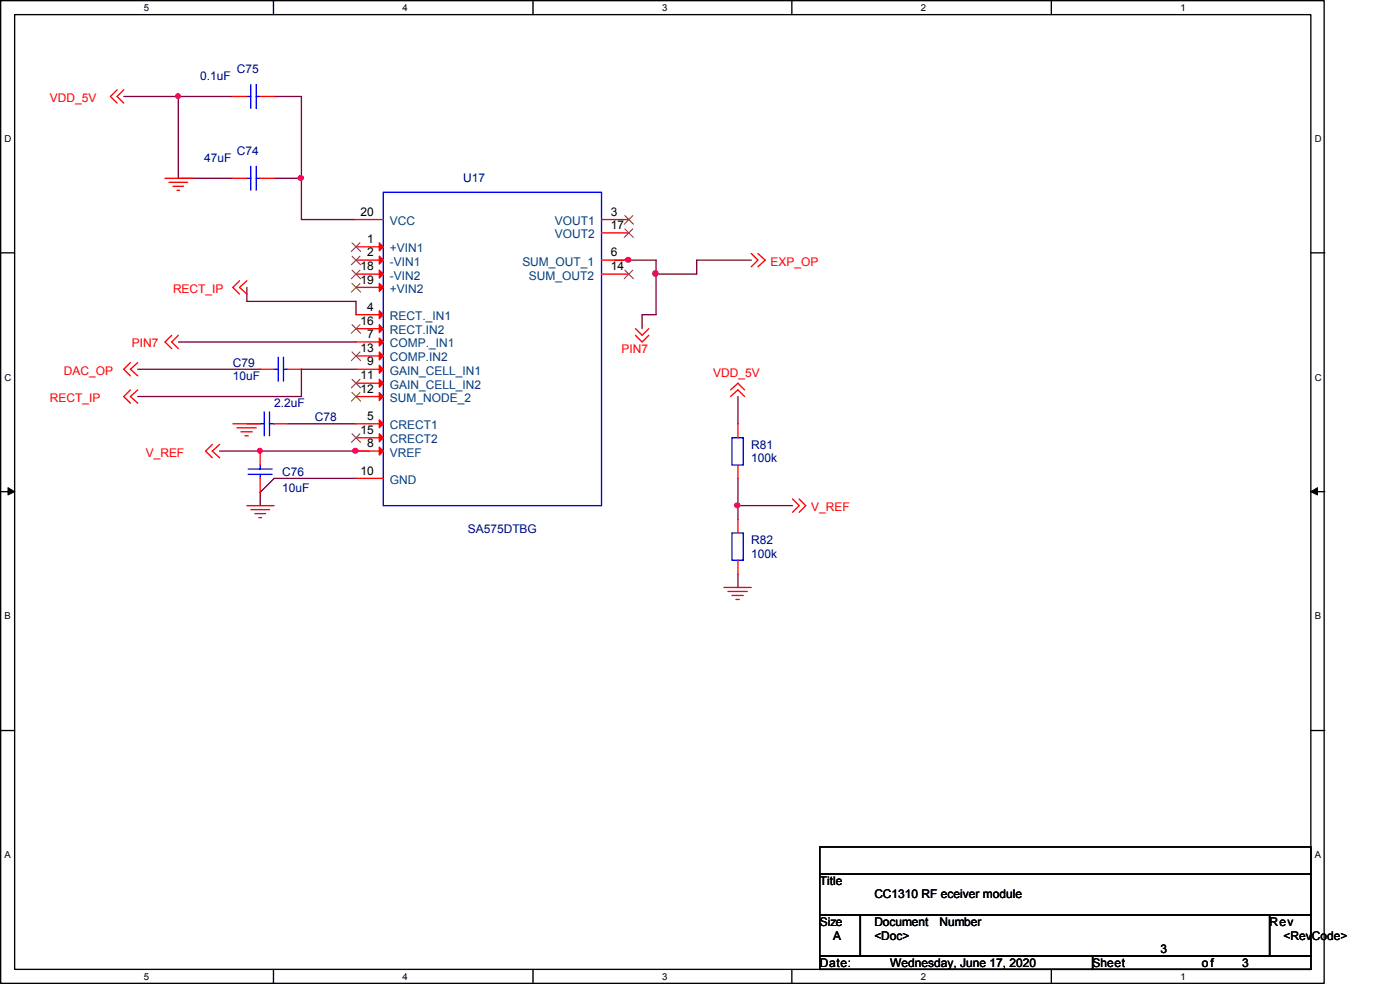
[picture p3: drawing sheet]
<svg xmlns="http://www.w3.org/2000/svg" width="297mm" height="210mm" viewBox="0 0 297 210" stroke-linecap="round" stroke-linejoin="round" font-family="sans-serif">
<path d="M.1 .1h280.8v208.5h-280.8zM3.1 3.1h275v202.5h-275z" fill="none" stroke="#000" stroke-width=".28"/>
<g fill="#fff">
<path d="M30.5 .6h1.1v2.2h-1.1z"/>
<path d="M30.5 206h1.1v2.3h-1.1z"/>
</g>
<path d="M58 .1v3M58 205.6v3" fill="none" stroke="#000" stroke-width=".28"/>
<g fill="#fff">
<path d="M85.4 .6h1.1v2.2h-1.1z"/>
<path d="M85.4 206h1.1v2.3h-1.1z"/>
</g>
<path d="M113.1 .1v3M113.1 205.6v3" fill="none" stroke="#000" stroke-width=".28"/>
<g fill="#fff">
<path d="M140.5 .6h1.1v2.2h-1.1z"/>
<path d="M140.5 206h1.1v2.3h-1.1z"/>
</g>
<path d="M168 .1v3M168 205.6v3" fill="none" stroke="#000" stroke-width=".28"/>
<g fill="#fff">
<path d="M195.4 .6h1.1v2.2h-1.1z"/>
<path d="M195.4 206h1.1v2.3h-1.1z"/>
</g>
<path d="M223 .1v3M223 205.6v3" fill="none" stroke="#000" stroke-width=".28"/>
<g fill="#fff">
<path d="M250.4 .6h1.1v2.2h-1.1z"/>
<path d="M250.4 206h1.1v2.3h-1.1z"/>
<path d="M1 28.4h1.4v2.2h-1.4z"/>
<path d="M278.9 28.4h1.5v2.2h-1.5z"/>
<path d="M1 78.9h1.4v2.2h-1.4z"/>
<path d="M278.9 78.9h1.5v2.2h-1.5z"/>
</g>
<path d="M.1 53.6h3M278.1 53.6h3" fill="none" stroke="#000" stroke-width=".28"/>
<g fill="#fff">
<path d="M1 129.6h1.3v2.2h-1.3z"/>
<path d="M278.9 129.6h1.4v2.2h-1.4z"/>
</g>
<path d="M.1 104.3h3M278.1 104.3h3" fill="none" stroke="#000" stroke-width=".28"/>
<path d="M1.7 103.4l1.4 .9-1.4 .7zM278.1 104.3l1.4-.9v1.6z" fill="#000" stroke="#000" stroke-width=".21"/>
<g fill="#fff">
<path d="M1 180.2h1.3v2.3h-1.3z"/>
<path d="M278.9 180.2h1.4v2.3h-1.4z"/>
</g>
<path d="M.1 155h3M278.1 155h3M173.9 179.7h104.2v5.7h-104.2zM173.9 185.4h104.2v8.7h-104.2zM173.9 194.1h8.6v8.7h-8.6zM182.5 194.1h86.8v8.7h-86.8zM269.3 194.1h8.8v8.7h-8.8zM173.9 202.8h57.9v2.8h-57.9zM231.8 202.8h46.3v2.8h-46.3z" fill="none" stroke="#000" stroke-width=".28"/>
<g fill="none" stroke="#800040" stroke-width=".28">
<path d="M26.3 20.5h11.5M37.8 20.5v17.3h11.6M37.8 20.5h11.6M58.2 20.5h5.7v17.3M58.2 37.8h5.7M63.9 37.8v8.8h11.6M130.4 55.2h8.8v2.9M139.2 58.1v8.7h-3v2.9M159.4 55.2h-11.6v2.9h-8.6M29.2 78.3h26M37.8 72.5h37.7M52.4 61v2.9h23.1v2.9"/>
<path d="M75.5 78.3h-11.6v5.8h-34.7M46.6 95.7h31.7M61 89.9h14.5M156.5 84.1v5.8M75.5 101.5h-17.3l-3 2.9v2.9M156.5 101.5v5.8M156.5 107.3h11.6M156.5 107.3v2.9M156.5 121.8v2.8"/>
</g>
<g fill="#f0f" stroke="#f0f" stroke-width=".28">
<circle cx="37.8" cy="20.4" r=".49"/>
<circle cx="63.8" cy="37.8" r=".53"/>
<circle cx="55.1" cy="95.6" r=".49"/>
<circle cx="75.4" cy="95.6" r=".53"/>
<circle cx="139" cy="58" r=".56"/>
<circle cx="133.3" cy="55.1" r=".53"/>
<circle cx="156.4" cy="107.2" r=".53"/>
</g>
<g fill="none" stroke="#f00" stroke-width=".28">
<path d="M24.8 19.1l-1.4 1.4 1.4 1.4M26.3 19.1l-1.5 1.4 1.5 1.4M35 37.8h5.8M35.9 38.7h3.9M36.7 39.5h2.3M49.4 20.5h3M49.4 37.8h3M55.2 20.5h3M55.2 37.8h3M37.5 40.4h.6M50.8 59.6l-1.4 1.4 1.4 1.4M52.4 59.6l-1.6 1.4 1.6 1.4"/>
<path d="M75.5 52.4h5.8M75.5 55.2h5.8M75.5 58.1h5.8M75.5 46.6h5.8M127.6 46.6h5.8M127.6 55.2h5.8M127.6 58.1h5.8M127.6 49.4h5.8M159.4 53.8l1.4 1.4-1.4 1.4M160.8 53.8l1.5 1.4-1.5 1.4M27.7 76.9l-1.4 1.4 1.4 1.4M29.2 76.9l-1.5 1.4 1.5 1.4"/>
<path d="M36.4 71.1l-1.4 1.4 1.4 1.5M37.8 71.1l-1.4 1.4 1.4 1.5M55.2 78.3h3M61 78.3h2.9M75.5 66.8h5.8M75.5 72.5h5.8M75.5 78.3h5.8M75.5 75.5h5.8M75.5 69.7h5.8M75.5 61h5.8M134.8 71.1l1.4 1.4 1.4-1.4M134.8 69.7l1.4 1.4 1.4-1.4"/>
<path d="M27.7 82.7l-1.4 1.4 1.4 1.4M29.2 82.7l-1.5 1.4 1.5 1.4M45 94.3l-1.4 1.4 1.4 1.4M46.6 94.3l-1.6 1.4 1.6 1.4M49.4 89.9h5.8h-2.8M50.3 90.7h4M51.1 91.6h2.4M51.9 92.4h.8M55.2 95.7v2.9M58.2 89.9h2.8M75.5 89.9h5.8M75.5 95.7h5.8"/>
<path d="M75.5 81.3h5.8M75.5 84.1h5.8M75.5 92.9h5.8M155 82.7l1.5-1.4 1.5 1.4M155 84.1l1.5-1.4 1.5 1.4M156.5 98.6v2.9M156.5 89.9v3M52.4 107.3h5.8M53.2 108.1h4M54.1 109h2.2M54.9 109.8h.6M55.2 101.5v2.9"/>
<path d="M75.5 101.5h5.8M156.5 118.8v3M156.5 110.2v2.8M168.1 105.8l1.4 1.5-1.4 1.4M169.5 105.8l1.4 1.5-1.4 1.4M153.6 124.6h5.8M154.4 125.5h4.1M155.3 126.3h2.4M156.1 127.2h.7"/>
</g>
<g fill="none" stroke="#00f" stroke-width=".28">
<path d="M53.2 17.9v5.1M54.3 17.9v5.1M52.4 20.5h.8M52.4 37.8h.8M53.2 35.3v5.1M54.3 20.5h.9M54.3 35.3v5.1M54.3 37.8h.9M81.3 40.8h46.3v66.5h-46.3zM81.3 46.6h.1M81.3 52.4h.1M81.3 55.2h.1"/>
<path d="M81.3 58.1h.1M127.6 46.6h.1M127.6 49.4h.1M127.6 55.2h.1M127.6 58.1h.1M58.2 78.3h.8M59 75.8v5.1M60.1 75.8v5.1M60.1 78.3h.9M81.3 61h.1M81.3 66.8h.1M81.3 69.7h.1"/>
<path d="M81.3 72.5h.1M81.3 75.5h.1M81.3 78.3h.1M52.7 99.5h5M55.2 89.9h.8M55.2 98.6v.9M56 87.4v5M57.2 87.4v5M57.2 89.9h1M81.3 81.3h.1M81.3 84.1h.1M81.3 89.9h.1"/>
<path d="M81.3 92.9h.1M81.3 95.7h.1M155.3 92.9h2.4v5.7h-2.4zM52.7 100.6h5M55.2 100.6v.9M81.3 101.5h.1M155.3 113h2.4v5.8h-2.4z"/>
</g>
<g fill="#f00" stroke="#f00" stroke-width=".28">
<path d="M80.5 51.5l.8 .9-.8 .8z"/>
<path d="M80.5 54.3l.8 .9-.8 .8z"/>
<path d="M80.5 65.9l.8 .9-.8 .8z"/>
<path d="M80.5 89.1l.8 .8-.8 .8z"/>
<path d="M80.5 71.7l.8 .8-.8 .9z"/>
<path d="M80.5 94.8l.8 .9-.8 .8z"/>
<path d="M80.5 77.5l.8 .8-.8 .9z"/>
<path d="M80.5 80.4l.8 .9-.8 .8z"/>
<path d="M80.5 83.3l.8 .8-.8 .9z"/>
<path d="M80.5 74.7l.8 .8-.8 .9z"/>
<path d="M80.5 92l.8 .9-.8 .8z"/>
<path d="M80.5 68.9l.8 .8-.8 .9z"/>
<path d="M80.5 57.3l.8 .8-.8 .9z"/>
<path d="M80.5 60.1l.8 .9-.8 .8z"/>
</g>
<g fill="none" stroke="#804000" stroke-width=".21">
<path d="M74.7 51.5l1.8 1.8M74.7 54.3l1.8 1.9M74.7 57.3l1.8 1.8M76.4 51.5l-1.9 1.8M76.4 54.3l-1.9 1.9M76.4 57.3l-1.9 1.8M132.5 45.7l1.9 1.9M132.5 57.3l1.9 1.8M132.5 48.5l1.9 1.9M134.2 45.7l-1.8 1.9M134.2 57.3l-1.8 1.8M134.2 48.5l-1.8 1.9"/>
<path d="M74.7 74.7l1.8 1.8M74.7 68.9l1.8 1.8M74.7 60.1l1.8 1.9M76.4 74.7l-1.9 1.8M76.4 68.9l-1.9 1.8M76.4 60.1l-1.9 1.9M74.7 80.4l1.8 1.9M74.7 83.3l1.8 1.8M74.7 92l1.8 1.9M76.4 80.4l-1.9 1.9M76.4 83.3l-1.9 1.8M76.4 92l-1.9 1.9"/>
</g>
<g font-size="2.5" fill="#000080">
<text x="42.5" y="17">0.1uF</text>
<text x="50.3" y="15.6">C75</text>
<text x="43.3" y="34.3">47uF</text>
<text x="50.3" y="32.9">C74</text>
<text x="98.2" y="38.7">U17</text>
<text x="49.4" y="77.8">C79</text>
<text x="49.4" y="80.6">10uF</text>
<text x="58.2" y="86.4">2.2uF</text>
<text x="66.8" y="89.4">C78</text>
<text x="159.4" y="95.2">R81</text>
<text x="59.9" y="100.9">C76</text>
<text x="159.4" y="98">100k</text>
<text x="59.9" y="104.3">10uF</text>
<text x="99.2" y="113.1">SA575DTBG</text>
<text x="159.4" y="115.3">R82</text>
<text x="159.4" y="118.3">100k</text>
</g>
<g font-size="2.5" fill="#f00">
<text x="10.6" y="21.6">VDD_5V</text>
<text x="163.5" y="56.4">EXP_OP</text>
<text x="36.7" y="62.1">RECT_IP</text>
<text x="27.9" y="73.7">PIN7</text>
<text x="131.8" y="74.8">PIN7</text>
<text x="13.6" y="79.5">DAC_OP</text>
<text x="151.3" y="80.1">VDD_5V</text>
<text x="10.6" y="85.3">RECT_IP</text>
<text x="30.9" y="96.9">V_REF</text>
<text x="172.1" y="108.4">V_REF</text>
</g>
<g font-size="2.5">
<text x="76.5" y="45.8">20</text>
<text x="129.6" y="45.8">3</text>
<text x="77.9" y="51.6">1</text>
<text x="129.6" y="48.6">17</text>
<text x="76.5" y="57.3">18</text>
<text x="77.9" y="54.4">2</text>
<text x="129.6" y="54.4">6</text>
<text x="129.6" y="57.3">14</text>
<text x="76.5" y="60.2">19</text>
<text x="77.9" y="65.9">4</text>
<text x="76.5" y="68.9">16</text>
<text x="77.9" y="71.7">7</text>
<text x="76.5" y="74.7">13</text>
<text x="77.9" y="77.5">9</text>
<text x="76.5" y="80.5">11</text>
<text x="76.5" y="83.3">12</text>
<text x="77.9" y="89.1">5</text>
<text x="76.5" y="92.1">15</text>
<text x="77.9" y="94.9">8</text>
<text x="76.5" y="100.7">10</text>
<text x="173.9" y="187.7">Title</text>
<text x="185.5" y="190.6">CC1310 RF eceiver module</text>
<text x="173.9" y="196.4">Size</text>
<text x="185.5" y="196.4">Document</text>
<text x="199.3" y="196.4">Number</text>
<text x="269.3" y="196.4">Rev</text>
<text x="176.7" y="199.3">A</text>
<text x="185.5" y="199.3">&lt;Doc&gt;</text>
<text x="246.2" y="202.1">3</text>
<text x="272.3" y="199.3">&lt;RevCode&gt;</text>
<text x="173.9" y="205.1">Date:</text>
<text x="188.9" y="205.1">Wednesday, June 17, 2020</text>
<text x="231.8" y="205.1">Sheet</text>
<text x="254.9" y="205.1">of</text>
<text x="263.5" y="205.1">3</text>
</g>
<g font-size="2.5" fill="#004080">
<text x="82.7" y="47.7">VCC</text>
<text x="117.7" y="47.7">VOUT1</text>
<text x="82.7" y="53.5">+VIN1</text>
<text x="117.7" y="50.6">VOUT2</text>
<text x="82.7" y="56.4">-VIN1</text>
<text x="82.7" y="59.3">-VIN2</text>
<text x="110.8" y="56.4">SUM_OUT_1</text>
<text x="112.2" y="59.3">SUM_OUT2</text>
<text x="82.7" y="62.1">+VIN2</text>
<text x="82.7" y="67.9">RECT._IN1</text>
<text x="82.7" y="70.9">RECT.IN2</text>
<text x="82.7" y="73.7">COMP._IN1</text>
<text x="82.7" y="76.7">COMP.IN2</text>
<text x="82.7" y="79.5">GAIN_CELL_IN1</text>
<text x="82.7" y="82.5">GAIN_CELL_IN2</text>
<text x="82.7" y="85.3">SUM_NODE_2</text>
<text x="82.7" y="91.1">CRECT1</text>
<text x="82.7" y="94">CRECT2</text>
<text x="82.7" y="96.9">VREF</text>
<text x="82.7" y="102.6">GND</text>
</g>
<g font-size="2">
<text x="30.5" y="2.4">5</text>
<text x="85.4" y="2.4">4</text>
<text x="140.5" y="2.4">3</text>
<text x="195.4" y="2.4">2</text>
<text x="250.4" y="2.4">1</text>
<text x="1" y="30.2">D</text>
<text x="278.9" y="30.2">D</text>
<text x="1" y="80.7">C</text>
<text x="278.9" y="80.7">C</text>
<text x="1" y="131.4">B</text>
<text x="278.9" y="131.4">B</text>
<text x="1" y="182.1">A</text>
<text x="278.9" y="182.1">A</text>
<text x="30.5" y="207.9">5</text>
<text x="85.4" y="207.9">4</text>
<text x="140.5" y="207.9">3</text>
<text x="195.4" y="207.9">2</text>
<text x="250.4" y="207.9">1</text>
</g>
</svg>
